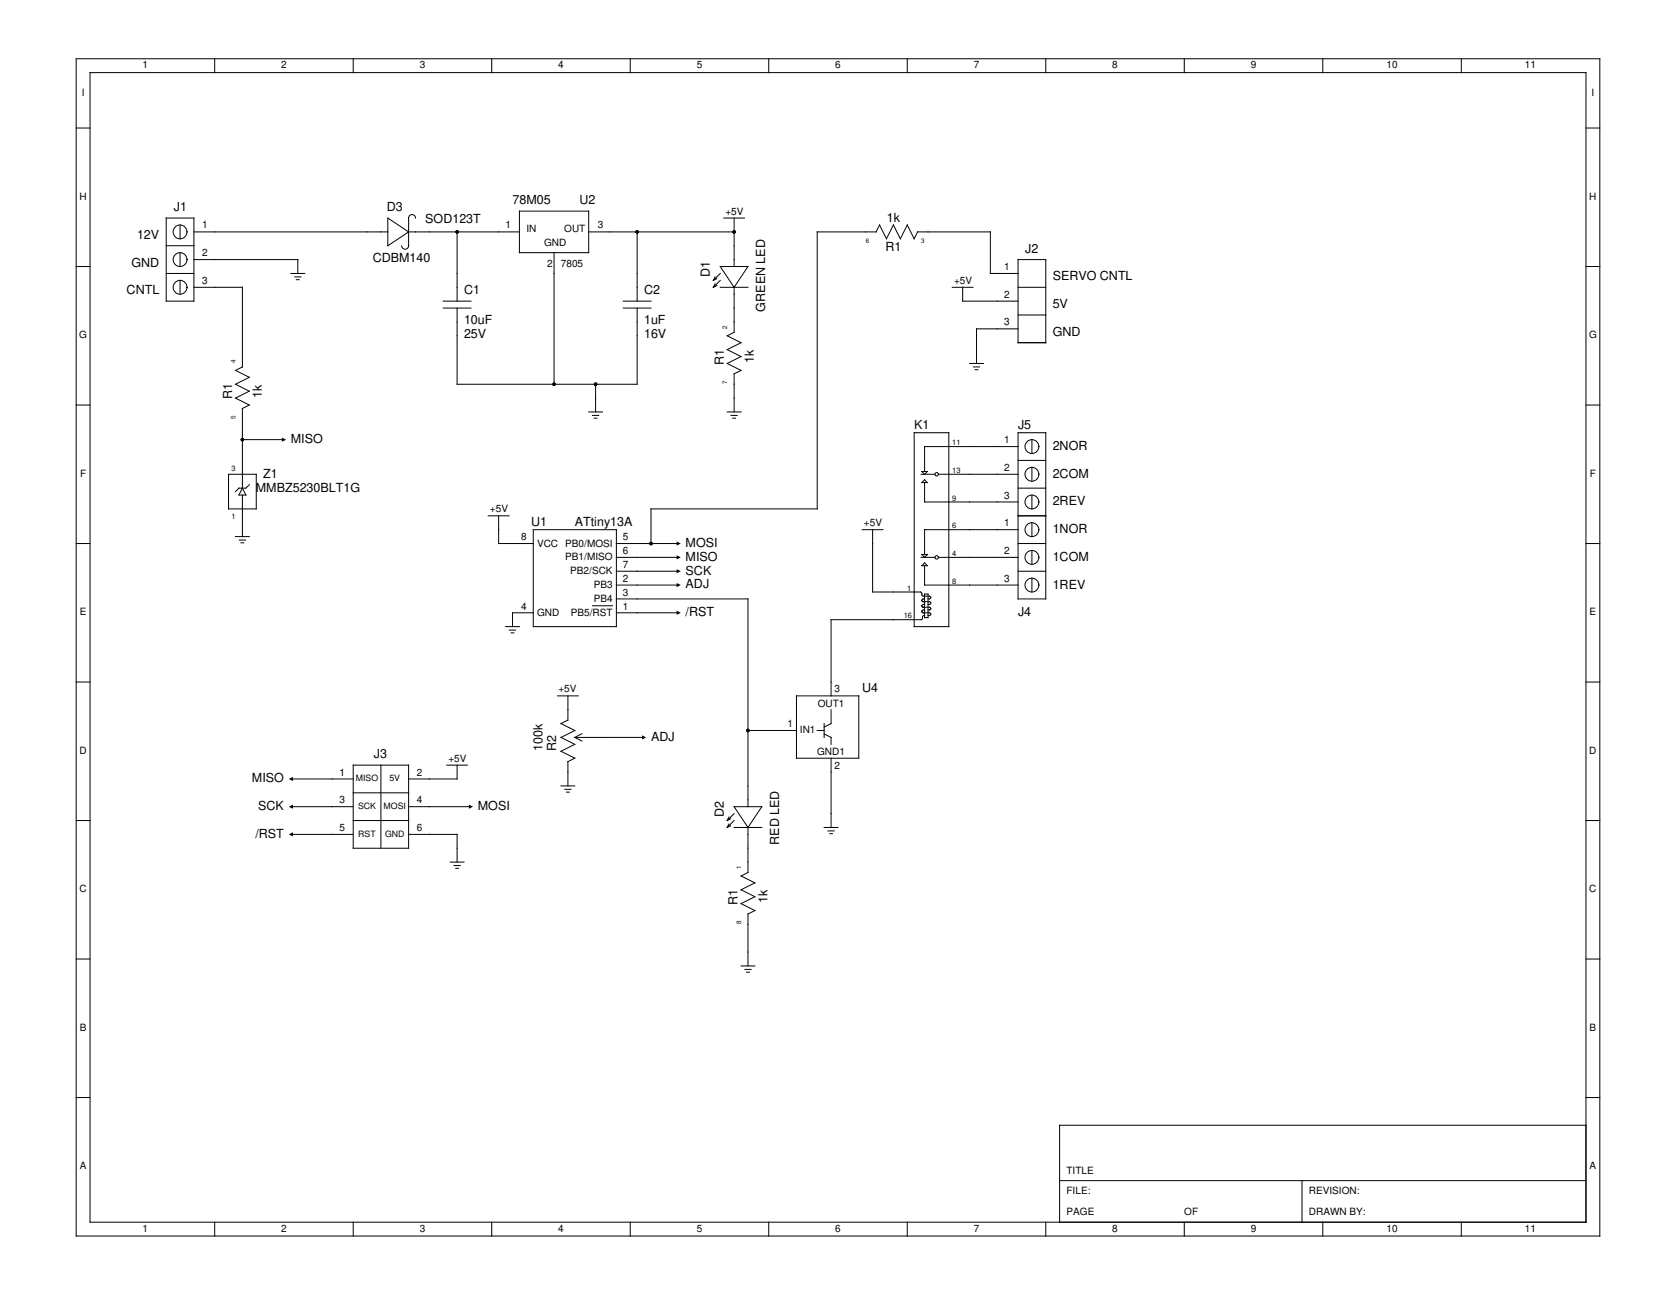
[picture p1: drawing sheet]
<svg xmlns="http://www.w3.org/2000/svg" width="279mm" height="216mm" viewBox="0 0 279 216" stroke-linecap="round" stroke-linejoin="round" font-family="sans-serif">
<g fill="none" stroke="#000" stroke-width=".17">
<path d="M12.7 9.8h254v196.3h-254zM15 12.1h249.4v191.7h-249.4zM35.8 9.8v2.3M58.9 9.8v2.3M82 9.8v2.3M105.1 9.8v2.3M128.2 9.8v2.3M151.2 9.8v2.3M174.3 9.8v2.3M197.4 9.8v2.3M220.5 9.8v2.3M243.6 9.8v2.3"/>
<path d="M12.7 21.3h2.3M27.7 36.4h4.6v13.8h-4.6zM30 37.5v2.3M32.3 38.7h32.4M64.7 36.4l3.4 2.3-3.4 2.3zM68.1 38.7h18.5M69.3 36.4a.58 .58 0 0 0-.6-.6 .58 .58 0 0 0-.6 .6v4.6a.58 .58 0 0 1-.6 .5 .58 .58 0 0 1-.5-.5M76.2 38.7v11.5M86.6 35.2h11.5v6.9h-11.5zM98.1 38.7h24.3M106.2 38.7v11.5M120.7 36.4h3.4"/>
<path d="M122.4 36.4v8M152.4 39.8l-1.2-2.3-1.1 2.3-1.2-2.3-1.1 2.3-1.2-2.3-.5 1.2h-9.9v46.1h-27.7v5.8M153 38.7h12.1v6.9h4.6M153 38.7l-.6 1.1M264.4 21.3h2.3M12.7 44.4h2.3M27.7 41h4.6M27.7 45.6h4.6M30 42.1v2.3M30 46.7v2.4M32.3 43.3h17.3v2.3M32.3 47.9h8.1v13.3l-1.1 .6 2.3 1.1-2.3 1.2 2.3 1.1-2.3 1.2 2.3 1.1-1.2 .6v13.3"/>
<path d="M48.5 45.6h2.3M49.1 46.2h1.1M49.4 46.6h.5M73.9 50.2h4.6M73.9 51.4h4.6M76.2 51.4v12.7h30v-12.7M92.4 42.1v22M103.9 50.2h4.6M103.9 51.4h4.6M119.2 47.3l-.3 .6M119.2 46.2l-.3 .5M119.5 47.6l-.6 .3"/>
<path d="M119.5 46.5l-.6 .2M120.1 47.9h4.6M120.1 44.4h4.6l-2.3 3.5zM120.1 45.6l-1.2 1.1M120.1 46.7l-1.2 1.2M122.4 47.9v7.5M122.4 55.4l-1.2 .6 2.3 1.1-2.3 1.2 2.3 1.1-2.3 1.2 2.3 1.2-1.1 .5v6.4M158.8 47.9h3.4M160.5 47.9v2.3h9.2M169.7 43.3h4.6v13.8h-4.6zM169.7 54.8h-6.9v5.8M169.7 47.9h4.6"/>
<path d="M169.7 52.5h4.6M264.4 44.4h2.3M12.7 67.5h2.3M38.1 79.1h4.6v5.7h-4.6zM40.4 73.3h6.9M98.1 68.7h2.3M98.8 69.3h1M99.1 69.7h.4M99.3 64.1v4.6M121.2 68.7h2.3M121.9 69.3h1M122.2 69.7h.4"/>
<path d="M152.4 72.1h5.8v32.4h-5.8zM153.6 79.1h2.3M153.7 78.6h.9l-.5 .5zM156.4 79.1h13.3M161.6 60.6h2.3M162.3 61.2h1M162.6 61.6h.4M169.7 72.1h4.6v27.8h-4.6zM169.7 74.5h-15.6v4.1M169.7 76.8h4.6M172 73.3v2.3M172 77.9v2.3"/>
<path d="M264.4 67.5h2.3M12.7 90.6h2.3M39.3 89.5h2.3M39.9 90h1M40.2 90.5h.4M40.4 82.5v7M40.4 81.4l.6 1.1h-1.2zM41.6 80.8l-.6 .6h-1.2l-.5 .6M81.4 86h3.5M83.1 86v4.6h5.8M88.9 88.3h13.9v16.2h-13.9zM102.8 90.6h10.3"/>
<path d="M102.8 92.9h10.3M102.8 97.5h10.3M102.8 99.9h21.9v34.6M102.8 95.2h10.3M143.7 88.3h3.5M145.5 88.3v10.4h7.9l.2 .1 .1 .5 1.4 .2v.3l-.4 .1M153.6 92.9h2.3M153.7 92.5h.9l-.5 .4zM153.7 80.5l.4-.5 .5 .5zM154.1 99.9h-.4v.3l1.4 .2v.3l-.4 .1M154.1 80.5v3.2h15.6M154.1 94.3v3.2h15.6"/>
<path d="M154.1 93.8l.5 .5h-.9zM154.1 99h.6v4h-.6zM156.4 92.9h13.3M169.7 90.6h4.6M169.7 86h4.6M169.7 81.4h4.6M169.7 88.3h-15.6v4.2M169.7 95.2h4.6M172 82.5v2.3M172 87.2v2.3M172 91.8v2.3M172 96.4v2.3"/>
<path d="M264.4 90.6h2.3M12.7 113.7h2.3M84.3 104.5h2.3M84.9 105h1.1M85.2 105.5h.5M88.9 102.2h-3.5v2.3M92.9 116h3.5M94.7 116v4.1l-1.2 .5 2.3 1.2-2.3 1.1 2.3 1.2-2.3 1.2 2.3 1.1-1.1 .6M98.8 101h3.3M102.8 102.2h10.3M132.8 116h10.4v10.4h-10.4zM138.5 118.3v2.3l-1.1 .6"/>
<path d="M154.1 100.8h-.4v.4l1.4 .1v.3l-.4 .1M154.1 101.7l-.4 .1v.3l1.4 .1v.4h-.4M154.1 102.6l-.2 .1-.2 .5-.1 .1h-15.1v12.7M264.4 113.7h2.3M12.7 136.8h2.3M48.5 129.9h10.4M48.5 134.5h10.4M48.5 139.1h10.4M58.9 136.8h9.2M58.9 127.6h9.2v13.8h-9.2zM58.9 132.2h9.2M63.5 127.6v13.8"/>
<path d="M68.1 139.1h8.1v4.6M68.1 134.5h10.4M74.5 127.6h3.4M76.2 127.6v2.3h-8.1M93.5 131h2.3M94.2 131.6h1M94.4 132.1h.5M94.7 127v4M97 122.3l-1.2 .6M107.4 122.9h-11.6l1.2 .6M121.5 137.4l-.3 .6M121.5 136.2l-.3 .6"/>
<path d="M121.8 137.7l-.6 .3M121.8 136.5l-.6 .3M122.4 138h4.6M122.4 134.5h4.6l-2.3 3.5zM122.4 135.6l-1.2 1.2M122.4 136.8l-1.2 1.2M124.7 121.8h8.1M124.7 138v7.5M136.2 121.8h1.2M137.4 122.4l1.1 .5v1.2M137.4 138h2.3M137.4 120.6v2.3"/>
<path d="M138 138.5h1.1M138.3 139h.5M138.5 126.4v11.6M264.4 136.8h2.3M12.7 159.9h2.3M75 143.7h2.4M75.7 144.3h1M76 144.8h.4M124.7 145.5l-1.2 .5 2.3 1.2-2.3 1.1 2.3 1.2-2.3 1.2 2.3 1.1-1.1 .6v8.6M264.4 159.9h2.3M123.5 161h2.3M124.2 161.6h1"/>
<path d="M124.5 162.1h.4M12.7 183h2.3M176.6 196.8h87.8M217.1 196.8v7M264.4 187.6h-87.8v16.2M264.4 183h2.3M35.8 203.8v2.3M58.9 203.8v2.3M82 203.8v2.3M105.1 203.8v2.3M128.2 203.8v2.3M151.2 203.8v2.3"/>
<path d="M174.3 203.8v2.3M197.4 203.8v2.3M220.5 203.8v2.3M243.6 203.8v2.3"/>
<circle cx="30" cy="38.7" r="1.15"/>
<circle cx="30" cy="43.3" r="1.15"/>
<circle cx="30" cy="47.9" r="1.15"/>
<circle cx="156.2" cy="79.1" r=".29"/>
<circle cx="172" cy="74.5" r="1.15"/>
<circle cx="172" cy="79.1" r="1.15"/>
<circle cx="156.2" cy="92.9" r=".29"/>
<circle cx="172" cy="97.5" r="1.15"/>
<circle cx="172" cy="92.9" r="1.15"/>
<circle cx="172" cy="83.7" r="1.15"/>
<circle cx="172" cy="88.3" r="1.15"/>
</g>
<g fill="#000">
<path d="M47 73l.7 .3-.7 .3zM112.8 90.3l.7 .3-.7 .4zM112.8 92.6l.7 .3-.7 .4zM112.8 94.9l.7 .3-.7 .4zM112.8 97.2l.7 .3-.7 .4zM112.8 101.8l.7 .4-.7 .3zM48.1 129.9l.7-.4v.7zM48.1 134.5l.7-.4v.7zM48.1 139.1l.7-.3v.7zM78.2 134.1l.7 .4-.7 .3zM107 122.6l.7 .3-.7 .4z"/>
<circle cx="76.2" cy="38.7" r=".29"/>
<circle cx="106.2" cy="38.7" r=".29"/>
<circle cx="122.4" cy="38.7" r=".29"/>
<circle cx="40.4" cy="73.3" r=".29"/>
<circle cx="92.4" cy="64.1" r=".29"/>
<circle cx="99.3" cy="64.1" r=".29"/>
<circle cx="108.5" cy="90.6" r=".29"/>
<circle cx="124.7" cy="121.8" r=".29"/>
</g>
<g font-size="2.1">
<text x="29" y="35.2">J1</text>
<text x="64.5" y="35.2">D3</text>
<text x="85.4" y="34">78M05</text>
<text x="96.6" y="34">U2</text>
<text x="22.8" y="39.8">12V</text>
<text x="70.9" y="37.1">SOD123T</text>
<text x="147.6" y="41.9">R1</text>
<text x="147.8" y="36.9">1k</text>
<text x="21.9" y="44.4">GND</text>
<text x="62.2" y="43.7">CDBM140</text>
<text x="118.3" y="46.2" transform="rotate(-90 118.3 46.2)">D1</text>
<text x="170.9" y="42.1">J2</text>
<text x="175.5" y="46.7">SERVO CNTL</text>
<text x="21.1" y="49.1">CNTL</text>
<text x="77.4" y="49.1">C1</text>
<text x="107.4" y="49.1">C2</text>
<text x="127.6" y="51.9" transform="rotate(-90 127.6 51.9)">GREEN LED</text>
<text x="175.5" y="51.4">5V</text>
<text x="77.4" y="54">10uF</text>
<text x="77.4" y="56.4">25V</text>
<text x="107.4" y="54">1uF</text>
<text x="107.4" y="56.4">16V</text>
<text x="175.5" y="56">GND</text>
<text x="120.6" y="60.8" transform="rotate(-90 120.6 60.8)">R1</text>
<text x="125.6" y="60.5" transform="rotate(-90 125.6 60.5)">1k</text>
<text x="38.7" y="66.5" transform="rotate(-90 38.7 66.5)">R1</text>
<text x="43.7" y="66.3" transform="rotate(-90 43.7 66.3)">1k</text>
<text x="152.4" y="71.6">K1</text>
<text x="169.7" y="71.6">J5</text>
<text x="48.5" y="73.9">MISO</text>
<text x="175.5" y="75">2NOR</text>
<text x="42.7" y="82">MMBZ5230BLT1G</text>
<text x="43.9" y="79.6">Z1</text>
<text x="175.5" y="79.6">2COM</text>
<text x="88.5" y="87.7">U1</text>
<text x="95.8" y="87.7">ATtiny13A</text>
<text x="175.5" y="88.9">1NOR</text>
<text x="175.5" y="84.3">2REV</text>
<text x="114.3" y="91.2">MOSI</text>
<text x="114.3" y="93.5">MISO</text>
<text x="114.3" y="95.8">SCK</text>
<text x="175.5" y="93.5">1COM</text>
<text x="114.3" y="98.1">ADJ</text>
<text x="175.5" y="98.1">1REV</text>
<text x="114.3" y="102.7">/RST</text>
<text x="169.7" y="102.7">J4</text>
<text x="143.7" y="115.4">U4</text>
<text x="90.4" y="125.3" transform="rotate(-90 90.4 125.3)">100k</text>
<text x="92.7" y="125.3" transform="rotate(-90 92.7 125.3)">R2</text>
<text x="108.5" y="123.5">ADJ</text>
<text x="42" y="130.4">MISO</text>
<text x="62.3" y="126.4">J3</text>
<text x="43.1" y="135">SCK</text>
<text x="79.7" y="135">MOSI</text>
<text x="120.6" y="136.2" transform="rotate(-90 120.6 136.2)">D2</text>
<text x="42.6" y="139.7">/RST</text>
<text x="129.9" y="140.8" transform="rotate(-90 129.9 140.8)">RED LED</text>
<text x="123" y="150.8" transform="rotate(-90 123 150.8)">R1</text>
<text x="128" y="150.6" transform="rotate(-90 128 150.6)">1k</text>
</g>
<g font-size="1.7">
<text x="23.8" y="11.4">1</text>
<text x="46.9" y="11.4">2</text>
<text x="70" y="11.4">3</text>
<text x="93.1" y="11.4">4</text>
<text x="116.1" y="11.4">5</text>
<text x="139.2" y="11.4">6</text>
<text x="162.3" y="11.4">7</text>
<text x="185.4" y="11.4">8</text>
<text x="208.5" y="11.4">9</text>
<text x="231.1" y="11.4">10</text>
<text x="254.2" y="11.4">11</text>
<text x="13.6" y="16">I</text>
<text x="265.3" y="16">I</text>
<text x="13.3" y="33.3">H</text>
<text x="120.9" y="35.8">+5V</text>
<text x="264.9" y="33.3">H</text>
<text x="33.7" y="38.1">1</text>
<text x="84.3" y="38.1">1</text>
<text x="87.7" y="38.7">IN</text>
<text x="90.7" y="41">GND</text>
<text x="94.1" y="38.7">OUT</text>
<text x="99.6" y="38.1">3</text>
<text x="33.7" y="42.7">2</text>
<text x="33.7" y="47.3">3</text>
<text x="91.2" y="44.4">2</text>
<text x="93.5" y="44.4">7805</text>
<text x="159" y="47.3">+5V</text>
<text x="167.4" y="45">1</text>
<text x="167.4" y="49.6">2</text>
<text x="13.2" y="56.4">G</text>
<text x="167.4" y="54.2">3</text>
<text x="264.9" y="56.4">G</text>
<text x="167.4" y="73.9">1</text>
<text x="13.3" y="79.5">F</text>
<text x="167.4" y="78.5">2</text>
<text x="167.4" y="83.1">3</text>
<text x="265" y="79.5">F</text>
<text x="81.7" y="85.4">+5V</text>
<text x="144" y="87.7">+5V</text>
<text x="167.4" y="87.7">1</text>
<text x="86.9" y="90.1">8</text>
<text x="89.5" y="91.1">VCC</text>
<text x="94.2" y="91.1">PB0/MOSI</text>
<text x="94.2" y="93.4">PB1/MISO</text>
<text x="95.1" y="95.7">PB2/SCK</text>
<text x="103.9" y="90.1">5</text>
<text x="103.9" y="92.4">6</text>
<text x="103.9" y="94.7">7</text>
<text x="167.4" y="92.3">2</text>
<text x="86.9" y="101.6">4</text>
<text x="99" y="100.3">PB4</text>
<text x="99" y="98">PB3</text>
<text x="103.9" y="99.3">3</text>
<text x="103.9" y="101.6">1</text>
<text x="103.9" y="97">2</text>
<text x="167.4" y="97">3</text>
<text x="13.3" y="102.6">E</text>
<text x="89.5" y="102.7">GND</text>
<text x="95.2" y="102.7">PB5/RST</text>
<text x="265" y="102.6">E</text>
<text x="93.1" y="115.4">+5V</text>
<text x="136.3" y="117.8">OUT1</text>
<text x="139.1" y="115.4">3</text>
<text x="13.3" y="125.7">D</text>
<text x="131.3" y="121.2">1</text>
<text x="133.3" y="122.2">IN1</text>
<text x="136.2" y="125.8">GND1</text>
<text x="264.9" y="125.7">D</text>
<text x="56.6" y="129.3">1</text>
<text x="69.5" y="129.3">2</text>
<text x="74.8" y="127">+5V</text>
<text x="139.1" y="128.2">2</text>
<text x="56.6" y="133.9">3</text>
<text x="69.5" y="133.9">4</text>
<text x="56.6" y="138.5">5</text>
<text x="69.5" y="138.5">6</text>
<text x="13.3" y="148.8">C</text>
<text x="264.9" y="148.8">C</text>
<text x="13.3" y="171.9">B</text>
<text x="265" y="171.9">B</text>
<text x="13.3" y="195">A</text>
<text x="177.8" y="195.7">TITLE</text>
<text x="265" y="195">A</text>
<text x="177.8" y="199.1">FILE:</text>
<text x="177.8" y="202.6">PAGE</text>
<text x="197.4" y="202.6">OF</text>
<text x="218.2" y="199.1">REVISION:</text>
<text x="218.2" y="202.6">DRAWN BY:</text>
<text x="23.8" y="205.3">1</text>
<text x="46.9" y="205.3">2</text>
<text x="70" y="205.3">3</text>
<text x="93.1" y="205.3">4</text>
<text x="116.1" y="205.3">5</text>
<text x="139.2" y="205.3">6</text>
<text x="162.3" y="205.3">7</text>
<text x="185.4" y="205.3">8</text>
<text x="208.5" y="205.3">9</text>
<text x="231.1" y="205.3">10</text>
<text x="254.2" y="205.3">11</text>
</g>
<g font-size="1.5">
<text x="59.3" y="130.3">MISO</text>
<text x="64.9" y="130.2">5V</text>
<text x="59.7" y="134.9">SCK</text>
<text x="63.9" y="134.9">MOSI</text>
<text x="59.7" y="139.5">RST</text>
<text x="64.2" y="139.5">GND</text>
</g>
<g font-size="1.3">
<text x="158.7" y="74.2">11</text>
<text x="38.6" y="78.5">3</text>
<text x="158.7" y="78.8">13</text>
<text x="158.7" y="83.5">9</text>
<text x="38.6" y="86.6">1</text>
<text x="158.7" y="88.1">6</text>
<text x="158.7" y="92.7">4</text>
<text x="151.2" y="98.5">1</text>
<text x="158.7" y="97.3">8</text>
<text x="150.7" y="103.1">16</text>
</g>
<g font-size="1">
<text x="144.3" y="40.6">6</text>
<text x="153.6" y="40.6">3</text>
<text x="121.2" y="54.8" transform="rotate(-90 121.2 54.8)">2</text>
<text x="39.3" y="60.6" transform="rotate(-90 39.3 60.6)">4</text>
<text x="121.2" y="64.1" transform="rotate(-90 121.2 64.1)">7</text>
<text x="39.3" y="69.8" transform="rotate(-90 39.3 69.8)">5</text>
<text x="123.5" y="144.9" transform="rotate(-90 123.5 144.9)">1</text>
<text x="123.5" y="154.1" transform="rotate(-90 123.5 154.1)">8</text>
</g>
</svg>
